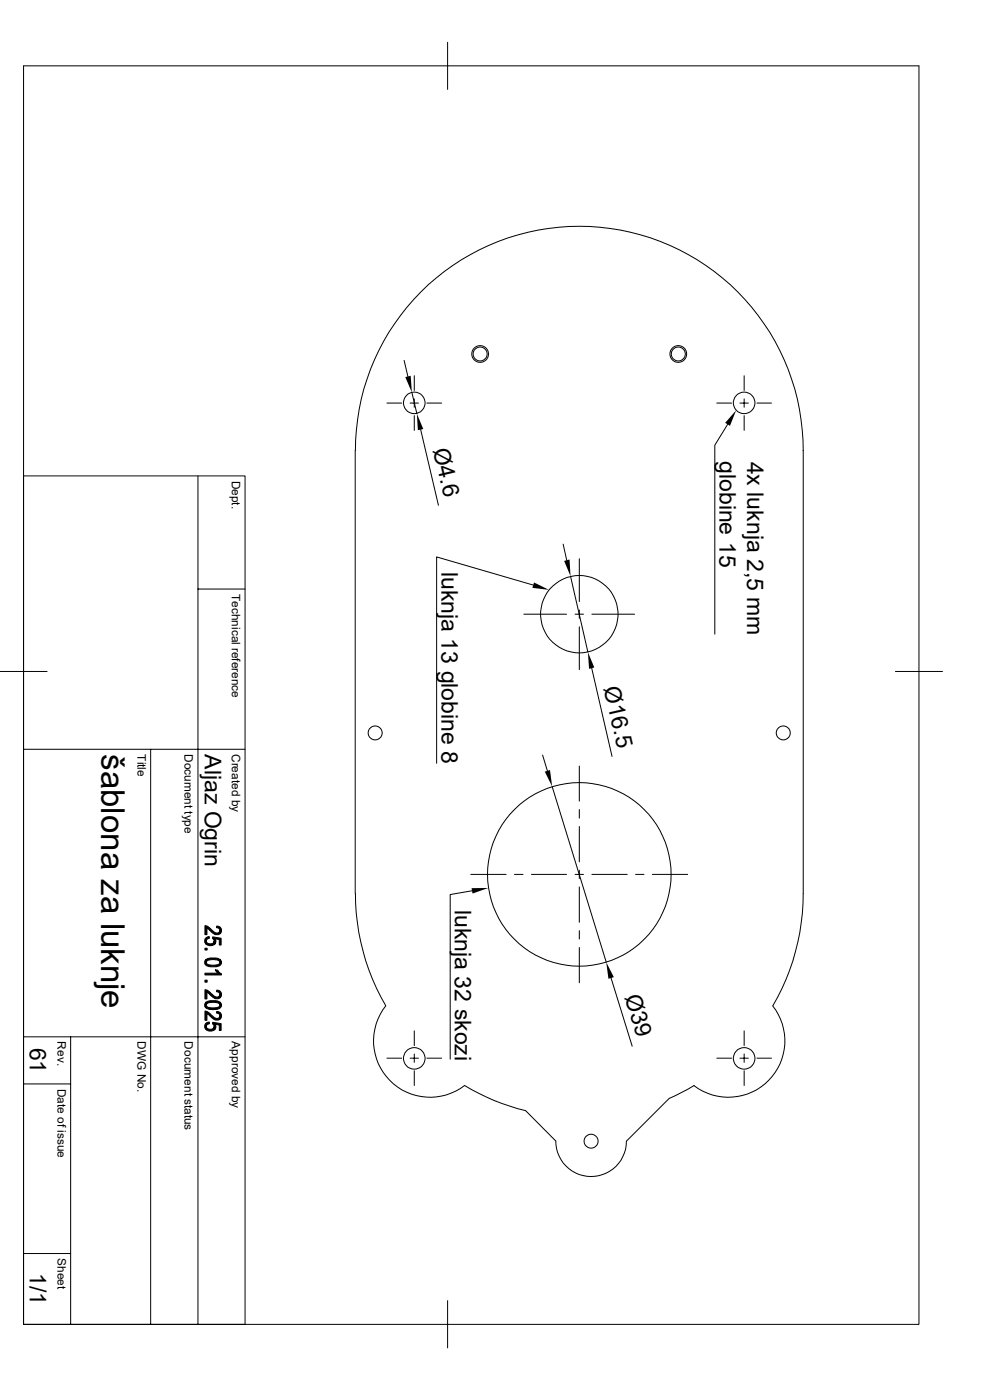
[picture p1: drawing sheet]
<svg xmlns="http://www.w3.org/2000/svg" width="210mm" height="297mm" viewBox="0 0 210 297" stroke-linecap="round" stroke-linejoin="round" font-family="sans-serif">
<g fill="none" stroke="#000" stroke-width=".21">
<path d="M5 14h189.9v267h-189.9zM95 9v10M85.7 76.5l.8 3.4M87.9 79.7v3.1M157.9 79.7v3.1M75.4 95.5v94M75.4 95.6a47.5 47.5 0 0 1 47.5-47.6 47.5 47.5 0 0 1 47.5 47.5v94a47.6 47.6 0 0 1-6.4 23.9M82.1 85.5h3.1M87 85.5h1.8M87.4 83.3l1 4.5M87.9 84.6v1.8M87.9 88.2v3.1"/>
<path d="M89.2 91.1l3.8 16.1M90.6 85.5h3.1M152.1 85.5h3.1M154.3 90l-2.7 4.4v40.1M157 85.5h1.8M157.9 84.6v1.8M157.9 88.2v3.1M160.6 85.5h3.1M5 101h47v180h-47M42 101v180M119.5 115.4l.7 3.5M122.9 118.5v9.1"/>
<path d="M42 125h10M111.1 130.3h9.1M113.1 124.1l-20.5-5.9v43.7M121 122.3l3.7 16M122 130.3h1.8M122.9 129.4v1.8M122.9 133v9.1M125.6 130.3h9M0 142.5h10M5 159h47M32 159v122M125.5 141.7l4.3 18.8"/>
<path d="M189.9 142.5h10M115.1 160.2l1 3.3M117.1 166.9l11.5 37.2M122.9 175.3v7.5M122.9 162.5v7.5M122.9 171.7v1.9M75.4 189.5a47.6 47.6 0 0 0 6.4 23.9M99.9 185.5h7.5M100.2 189l-4.7 .8v34.9M109.1 185.5h1.9M112.7 185.5h7.5M122 185.5h1.8"/>
<path d="M122.9 188.2v7.5M122.9 197.4v1.8M122.9 184.6v1.8M125.6 185.5h7.5M134.8 185.5h1.8M138.4 185.5h7.5M5 220h47M15 220v61M81.8 213.4a12 12 0 0 0 .9 15.8 12 12 0 0 0 15.9 1.1 44.9 44.9 0 0 0 12.9 5.3l6.4 6.4M87.9 218.7v3.1M122.9 201v7.5M129.6 207.5l4.5 14.5"/>
<path d="M157.9 218.7v3.1M163.9 213.4a12 12 0 0 1-.9 15.8 12 12 0 0 1-15.8 1.1M5 230h10M82.1 224.5h3.1M87 224.5h1.8M87.9 223.6v1.8M87.9 227.2v3.1M90.6 224.5h3.1M142 233l-9.1 9.1a7.5 7.5 0 0 1-7.6 7.5 7.5 7.5 0 0 1-7.4-7.6M147.2 230.3l-5.2 2.7M152.1 224.5h3.1M157 224.5h1.8"/>
<path d="M157.9 223.6v1.8M157.9 227.2v3.1M160.6 224.5h3.1M5 265.9h10M95 275.9v10.1"/>
<circle cx="101.9" cy="75.1" r="1.49"/>
<circle cx="101.9" cy="75.1" r="1.78"/>
<circle cx="143.9" cy="75.1" r="1.49"/>
<circle cx="143.9" cy="75.1" r="1.78"/>
<circle cx="87.9" cy="85.5" r="2.29"/>
<circle cx="157.9" cy="85.5" r="2.29"/>
<circle cx="122.9" cy="130.3" r="8.2"/>
<circle cx="79.6" cy="155.5" r="1.49"/>
<circle cx="166.2" cy="155.5" r="1.49"/>
<circle cx="122.9" cy="185.5" r="19.5"/>
<circle cx="87.9" cy="224.5" r="2.29"/>
<circle cx="157.9" cy="224.5" r="2.29"/>
<circle cx="125.4" cy="242.1" r="1.49"/>
</g>
<g fill="#000" stroke="#000" stroke-width=".21">
<path d="M43.6 199.1l.8-.4v.4l-.6 .3v1a.97 .97 0 0 1-.2-1.3z" fill-rule="evenodd"/>
<path d="M45.6 199.2a.82 .82 0 0 1 0 1.1z" fill-rule="evenodd"/>
<path d="M43.5 196.4l.6 .2 .9 .8a.91 .91 0 0 0 .8 .5 .91 .91 0 0 0 .9-.5v.7a1.9 1.9 0 0 1-2.4-.9l-.4-.3v1.4h-.4z" fill-rule="evenodd"/>
<path d="M46 196.5a.93 .93 0 0 1 .9 .5 .93 .93 0 0 1-.2 1.1l-.1-.9-.2-.3-.5-.1z" fill-rule="evenodd"/>
<path d="M43.5 201.2h.4v.3h-.4z" fill-rule="evenodd"/>
<path d="M43.5 207.9h.4v.5h-.4z" fill-rule="evenodd"/>
<path d="M43.6 217.2l.8-.4v.4l-.6 .3v1a.97 .97 0 0 1-.2-1.3z" fill-rule="evenodd"/>
<path d="M43.8 199.6a.87 .87 0 0 0 .8 .6 .87 .87 0 0 0 .8-.6l.1 .8a1.54 1.54 0 0 1-1.7 0z" fill-rule="evenodd"/>
<path d="M43.8 217.8a.87 .87 0 0 0 .8 .6 .87 .87 0 0 0 .8-.6l.1 .7a1.54 1.54 0 0 1-1.7 0z" fill-rule="evenodd"/>
<path d="M45.6 217.3a.82 .82 0 0 1 0 1.1z" fill-rule="evenodd"/>
<path d="M45.7 205.8h.4l.1 .7z" fill-rule="evenodd"/>
<path d="M43.8 203.5l.8-.3 1.5 .1 .6 .2v.7a1.28 1.28 0 0 0-1.5-.6 1.2 1.2 0 0 0-1.4 .5z" fill-rule="evenodd"/>
<path d="M43.5 210l.5 .1 1 .8a.99 .99 0 0 0 1.6 .3l.1-.2v.7a1.9 1.9 0 0 1-2.4-.9l-.4-.3v1.4h-.4z" fill-rule="evenodd"/>
<path d="M43.8 212.6l.8-.3h1.5l.6 .3v.6a1.28 1.28 0 0 0-1.5-.6 1.44 1.44 0 0 0-1.4 .5z" fill-rule="evenodd"/>
<path d="M43.5 214.5l.5 .1 1 .9a.99 .99 0 0 0 1.6 .2l.1-.2v.7a1.9 1.9 0 0 1-2.4-.9l-.4-.3v1.5h-.4z" fill-rule="evenodd"/>
<path d="M45.1 198.8l1.8 .3v1.4h-.4v-1.2l-.9-.1-.1 1.2-.1-.8-.3-.5z" fill-rule="evenodd"/>
<path d="M45.1 216.9l1.8 .3v1.4h-.4v-1.1l-.9-.2-.1 1.2-.1-.8-.3-.5z" fill-rule="evenodd"/>
<path d="M43.6 203.6l.2 .6a1.68 1.68 0 0 0 2 .5l.8-.3 .1-.9a.9 .9 0 0 1 .2 1.1 .9 .9 0 0 1-1 .5h-1.4a.91 .91 0 0 1-1-.5 .91 .91 0 0 1 .1-1z" fill-rule="evenodd"/>
<path d="M43.5 206.5h2.7l.1-.5 .7 .6v.2h-3.5z" fill-rule="evenodd"/>
<path d="M46 210.1a.93 .93 0 0 1 .9 .5 .93 .93 0 0 1-.2 1.1l-.1-.9-.2-.3-.5-.1z" fill-rule="evenodd"/>
<path d="M43.6 212.6l.2 .6a1.68 1.68 0 0 0 2 .6l.8-.3 .1-.9a.9 .9 0 0 1 .2 1.1 .9 .9 0 0 1-1 .5l-1.4-.1a.91 .91 0 0 1-1-.4 .91 .91 0 0 1 .1-1.1z" fill-rule="evenodd"/>
<path d="M46 214.6a.93 .93 0 0 1 .9 .6 .93 .93 0 0 1-.2 1l-.1-.9-.2-.2-.5-.2z" fill-rule="evenodd"/>
</g>
<path d="M86 80l1.1-.3 .3 3.6zM88.4 87.8l1.4 3.2-1.2 .3zM156.2 87l-1.3 3.3-1.1-.6zM119.7 119l1.1-.3 .2 3.6zM113.3 123.6l3.2 1.5-3.6-.4zM124.7 138.3l1.4 3.3-1.1 .3zM115.6 163.7l1.1-.3 .4 3.5zM100 188.4h3.6l-3.4 1.2zM128.6 204.1l1.6 3.2-1.1 .3z" fill="#000"/>
<text font-size="7" x="21.5" y="160" transform="rotate(90 21.5 160)">šablona za luknje</text>
<g font-size="4.9">
<text x="91.8" y="95.4" transform="rotate(77 91.8 95.4)">Ø4.6</text>
<text x="152.7" y="97.8" transform="rotate(90 152.7 97.8)">globine 15</text>
<text x="158.5" y="97.9" transform="rotate(90 158.5 97.9)">4x luknja 2,5 mm</text>
<text x="93.6" y="121.3" transform="rotate(90 93.6 121.3)">luknja 13 globine 8</text>
<text x="128.1" y="146" transform="rotate(77 128.1 146)">Ø16.5</text>
<text x="43.5" y="160" transform="rotate(90 43.5 160)">Aljaz Ogrin</text>
<text x="96.5" y="193" transform="rotate(90 96.5 193)">luknja 32 skozi</text>
<text x="132.5" y="211.5" transform="rotate(73 132.5 211.5)">Ø39</text>
<text x="6.3" y="222.3" transform="rotate(90 6.3 222.3)">61</text>
<text x="6.3" y="270" transform="rotate(90 6.3 270)">1/1</text>
</g>
<g font-size="2.5">
<text x="49.2" y="102" transform="rotate(90 49.2 102)">Dept.</text>
<text x="49.2" y="126" transform="rotate(90 49.2 126)">Technical reference</text>
<text x="29.2" y="160" transform="rotate(90 29.2 160)">Title</text>
<text x="39.2" y="160" transform="rotate(90 39.2 160)">Document type</text>
<text x="49.2" y="160" transform="rotate(90 49.2 160)">Created by</text>
<text x="12.2" y="220.9" transform="rotate(90 12.2 220.9)">Rev.</text>
<text x="29.2" y="220.9" transform="rotate(90 29.2 220.9)">DWG No.</text>
<text x="39.2" y="220.9" transform="rotate(90 39.2 220.9)">Document status</text>
<text x="49.2" y="220.9" transform="rotate(90 49.2 220.9)">Approved by</text>
<text x="12.2" y="231" transform="rotate(90 12.2 231)">Date of issue</text>
<text x="12.2" y="266.9" transform="rotate(90 12.2 266.9)">Sheet</text>
</g>
</svg>
